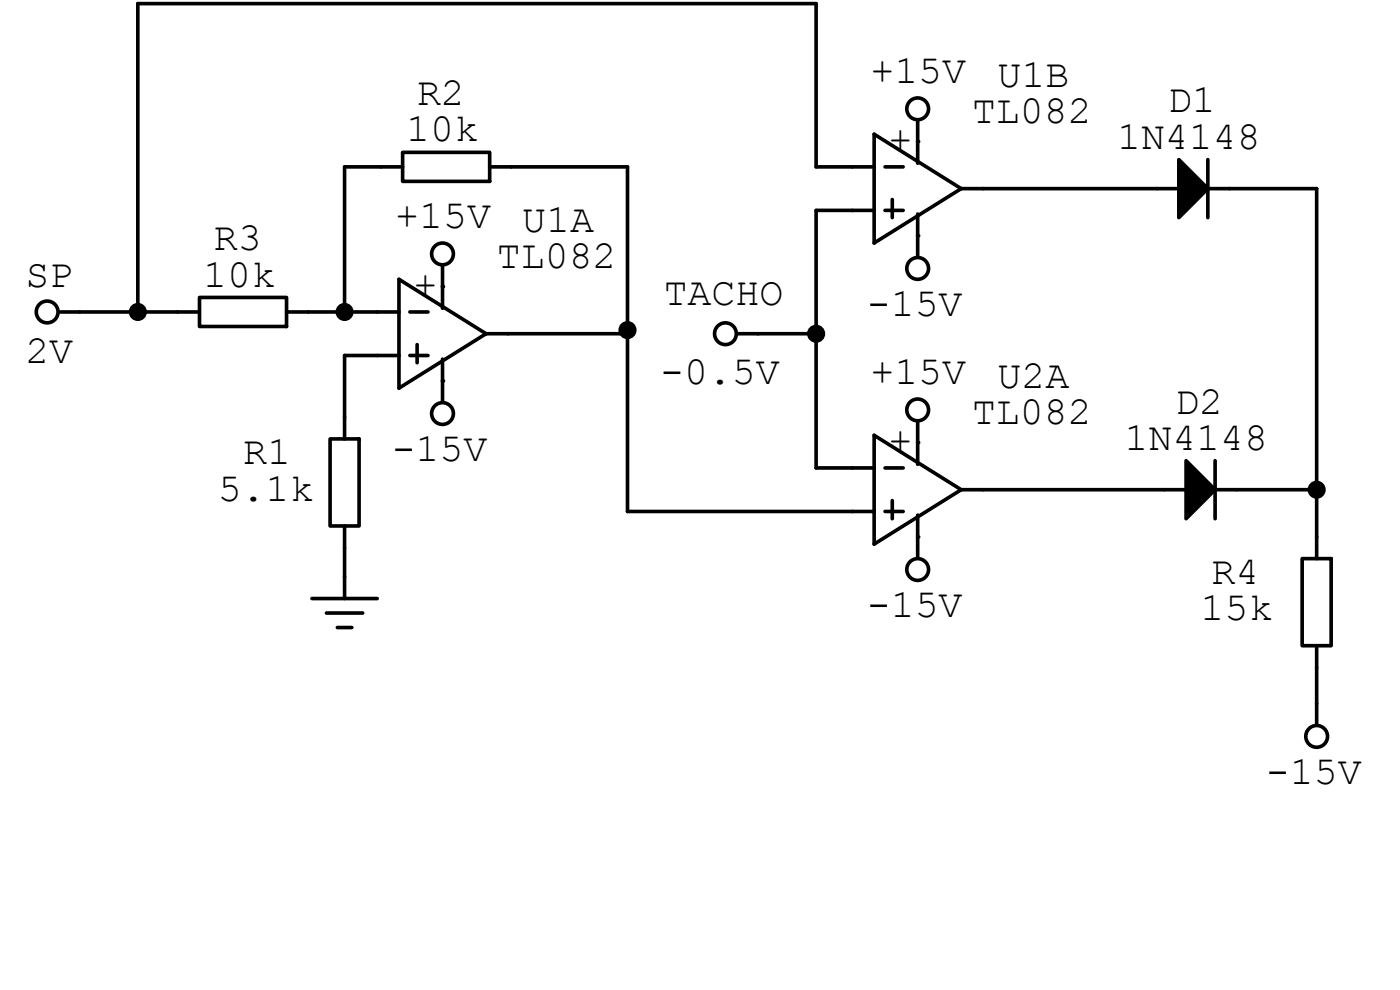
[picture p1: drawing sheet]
<svg xmlns="http://www.w3.org/2000/svg" width="297mm" height="210mm" viewBox="0 0 297 210" stroke-linecap="round" stroke-linejoin="round" font-family="sans-serif">
<g fill="none" stroke="#000" stroke-width=".77">
<path d="M84.6 59.2l18.5 11.6-18.5 11.5zM80 66.2h4.6M80 75.4h4.6M87 66.2h3.8M87 75.4h3.8M88.5 73.1v3.8M93.9 60.8v4.6M93.9 76.2v9.2M103.1 70.8h4.6M66.2 127h13.8M69.3 130h7.6M71.6 133.1h3"/>
<path d="M73.1 122.3v4.7"/>
</g>
<circle cx="93.9" cy="87.7" r="2.31" fill="#fff" stroke="#000" stroke-width=".77"/>
<path d="M93.9 56.2v4.6" fill="none" stroke="#000" stroke-width=".77"/>
<circle cx="93.9" cy="53.9" r="2.31" fill="#fff" stroke="#000" stroke-width=".77"/>
<path d="M156.2 70.8h4.6" fill="none" stroke="#000" stroke-width=".77"/>
<circle cx="153.9" cy="70.8" r="2.31" fill="#fff" stroke="#000" stroke-width=".77"/>
<path d="M12.3 66.2h4.6" fill="none" stroke="#000" stroke-width=".77"/>
<circle cx="10" cy="66.2" r="2.31" fill="#fff" stroke="#000" stroke-width=".77"/>
<path d="M194.7 25.4v4.6" fill="none" stroke="#000" stroke-width=".77"/>
<circle cx="194.7" cy="23.1" r="2.31" fill="#fff" stroke="#000" stroke-width=".77"/>
<path d="M194.7 50v4.6" fill="none" stroke="#000" stroke-width=".77"/>
<circle cx="194.7" cy="56.9" r="2.31" fill="#fff" stroke="#000" stroke-width=".77"/>
<g fill="none" stroke="#000" stroke-width=".77">
<path d="M180.8 35.4h4.6M185.4 28.5l18.5 11.5-18.5 11.6zM187.8 35.4h3.8M194.7 30v4.6M180.8 44.6h4.6M187.8 44.6h3.8M189.3 42.3v3.9M194.7 45.4v4.6M203.9 40h4.6M180.8 99.3h4.6M185.4 92.3l18.5 11.6-18.5 11.5zM187.8 99.3h3.8"/>
<path d="M194.7 93.9v4.6M180.8 108.5h4.6M187.8 108.5h3.8M189.3 106.2v3.8M194.7 109.3v9.2M203.9 103.9h4.6"/>
</g>
<circle cx="194.7" cy="120.8" r="2.31" fill="#fff" stroke="#000" stroke-width=".77"/>
<path d="M194.7 89.3v4.6" fill="none" stroke="#000" stroke-width=".77"/>
<circle cx="194.7" cy="87" r="2.31" fill="#fff" stroke="#000" stroke-width=".77"/>
<path d="M256.2 33.9v12.3M245.5 40h4.6M256.2 40h4.7M257.8 97.7v12.3M247 103.9h4.6M257.8 103.9h4.6M279.3 149.3v4.6" fill="none" stroke="#000" stroke-width=".77"/>
<path d="M250.1 33.9l6.1 6.1-6.1 6.2zM251.6 97.7l6.2 6.2-6.2 6.1z" fill="#000" stroke="#000" stroke-width=".77"/>
<circle cx="279.3" cy="156.2" r="2.31" fill="#fff" stroke="#000" stroke-width=".77"/>
<g fill="none" stroke="#000" stroke-width=".77">
<path d="M85.4 32.3h18.5v6.2h-18.5zM85.4 35.4h-12.3v30.8M103.9 35.4h29.2v73.1h47.7M180.8 35.4h-7.7v-34.6h-143.9v65.4M180.8 44.6h-7.7v54.7h7.7M208.5 40h37M260.9 40h18.4v78.5M16.9 66.2h25.4M42.3 63.1h18.5v6.2h-18.5zM60.8 66.2h19.2M80 75.4h-6.9v17.7M107.7 70.8h25.4"/>
<path d="M160.8 70.8h12.3M70 93.1h6.2v18.5h-6.2zM73.1 111.6v10.7M208.5 103.9h38.5M262.4 103.9h16.9M276.2 118.5h6.2v18.5h-6.2zM279.3 137v12.3"/>
</g>
<g fill="#000" stroke="#000" stroke-width=".77">
<circle cx="29.2" cy="66.2" r="1.54"/>
<circle cx="73.1" cy="66.2" r="1.54"/>
<circle cx="133.1" cy="70" r="1.54"/>
<circle cx="173.1" cy="70.8" r="1.54"/>
<circle cx="279.3" cy="103.9" r="1.54"/>
</g>
<g fill="#000">
<circle cx="194.7" cy="30" r=".38"/>
<circle cx="194.7" cy="50" r=".38"/>
<circle cx="93.9" cy="60.8" r=".38"/>
<circle cx="93.9" cy="80.8" r=".38"/>
<circle cx="194.7" cy="93.9" r=".38"/>
<circle cx="194.7" cy="113.9" r=".38"/>
</g>
<g font-size="8.5">
<text x="184.7" y="17.7">+15V</text>
<text x="88.5" y="22.3">R2</text>
<text x="211.6" y="18.5">U1B</text>
<text x="247.8" y="23.8">D1</text>
<text x="86.2" y="30">10k</text>
<text x="206.2" y="26.2">TL082</text>
<text x="188.5" y="32.3">+</text>
<text x="237" y="31.5">1N4148</text>
<text x="45.4" y="53.1">R3</text>
<text x="83.9" y="48.5">+15V</text>
<text x="110.8" y="49.2">U1A</text>
<text x="105.4" y="56.9">TL082</text>
<text x="5.4" y="60.8">SP</text>
<text x="43.1" y="60.8">10k</text>
<text x="87.7" y="63.1">+</text>
<text x="140.8" y="64.6">TACHO</text>
<text x="183.9" y="66.9">-15V</text>
<text x="5.4" y="76.9">2V</text>
<text x="140" y="81.5">-0.5V</text>
<text x="184.7" y="81.5">+15V</text>
<text x="211.6" y="82.3">U2A</text>
<text x="249.3" y="87.7">D2</text>
<text x="206.2" y="90">TL082</text>
<text x="238.5" y="95.4">1N4148</text>
<text x="51.6" y="98.5">R1</text>
<text x="83.1" y="97.7">-15V</text>
<text x="188.5" y="96.2">+</text>
<text x="46.2" y="106.2">5.1k</text>
<text x="257" y="123.9">R4</text>
<text x="183.9" y="130.8">-15V</text>
<text x="254.7" y="131.6">15k</text>
<text x="268.6" y="166.2">-15V</text>
</g>
</svg>
